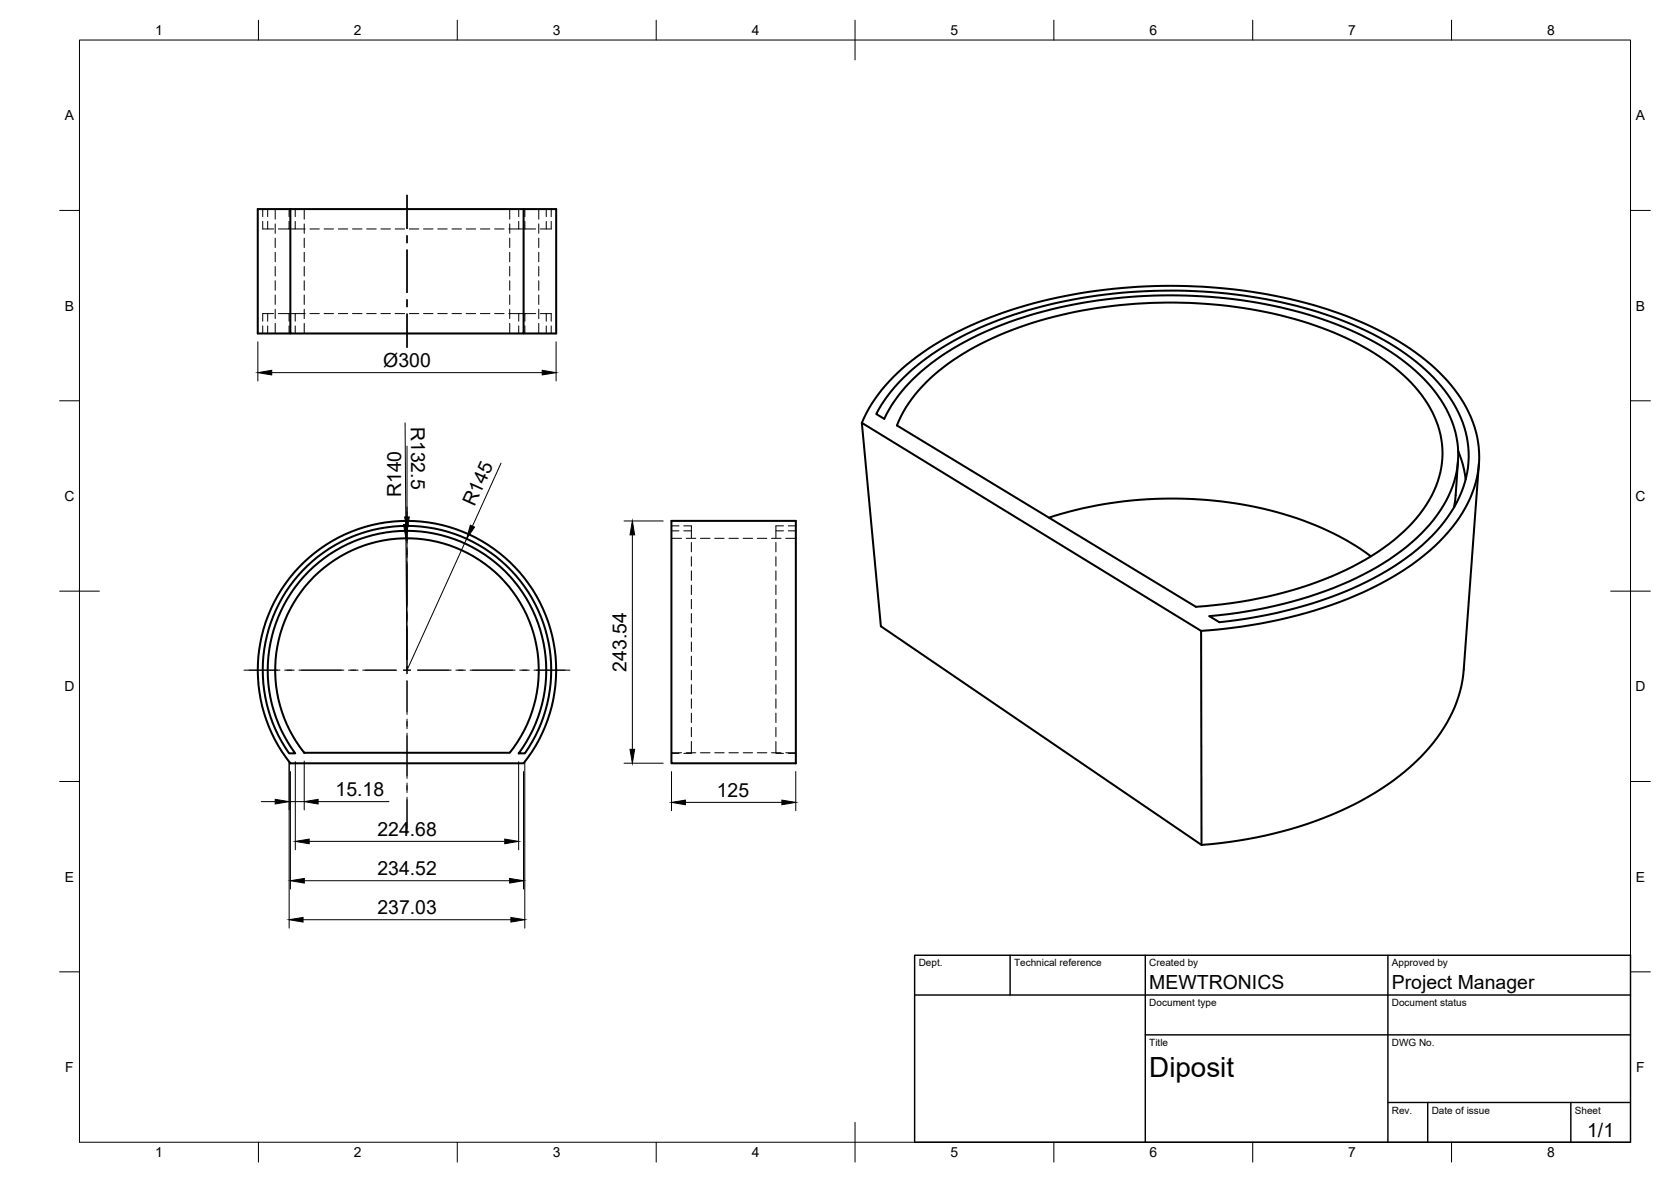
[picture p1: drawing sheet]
<svg xmlns="http://www.w3.org/2000/svg" width="420mm" height="297mm" viewBox="0 0 420 297" stroke-linecap="round" stroke-linejoin="round" font-family="sans-serif">
<!-- layer: Visible -->
<g fill="none" stroke="#000" stroke-width=".51">
<path d="M73 52.5h-8.2v31.3h8.2M73 52.5h66.8v31.3h-8.1M73 52.5v31.3h58.7v-31.3M227 95.1a72.6 72.6 0 0 1 29.7-16.6 130 130 0 0 1 78.3 1.1 64.8 64.8 0 0 1 26.4 16.4 26.7 26.7 0 0 1 7.5 22.6 33.7 33.7 0 0 1-12.5 19.4 82.7 82.7 0 0 1-33.2 15.5l-9.4 1.9-7.2 1-2.5-1.6a103.7 103.7 0 0 0 42-12.2 45.4 45.4 0 0 0 17.5-16.7 23.9 23.9 0 0 0-2.1-26.5 53.1 53.1 0 0 0-22.1-16.5 118.3 118.3 0 0 0-55.3-8.3 104.6 104.6 0 0 0-43.2 12.2 45.3 45.3 0 0 0-18 17.3l-.6 1.1-2-1.2a35.8 35.8 0 0 1 6.7-8.9zM232.8 96.1a67.4 67.4 0 0 1 28.4-15.5 119.3 119.3 0 0 1 69.3 1.2 59.4 59.4 0 0 1 25.2 15.4 24 24 0 0 1 6.5 21.5 32.6 32.6 0 0 1-13 18.1 81 81 0 0 1-32.7 13.6l-6.6 1.1-9.2 1-75.2-45.6a31.4 31.4 0 0 1 7.3-10.8zM216.7 106.3a42.5 42.5 0 0 1 16.5-18.6 101.8 101.8 0 0 1 40.5-14.4 133.7 133.7 0 0 1 63.7 5.7 66.5 66.5 0 0 1 26.5 16.7 27.8 27.8 0 0 1 7.7 23 33.9 33.9 0 0 1-12.3 19.8 83.4 83.4 0 0 1-33.1 16.2 131.8 131.8 0 0 1-24.2 3.8M366.6 115.8l-.6 8.6-.4 3.1M366.6 113.3l1.3 3.5 .6 3.7M371.9 116.6l-3.9 51.7a36.1 36.1 0 0 1-12.1 23.3 78.5 78.5 0 0 1-35.5 17.9 111.9 111.9 0 0 1-18.3 2.8l-80.6-54.9-4.8-51.1 85.3 52.2 .1 53.8M168.8 130.9h31.3v60.9h-31.3zM263.7 130.1a101 101 0 0 1 67.1 1.9 62 62 0 0 1 13.9 7.8M76.1 143.3a36.3 36.3 0 0 1 49.3-2.9 36.3 36.3 0 0 1 6.6 48.9h-1.6a35 35 0 0 0-4.5-46.8 35 35 0 0 0-47.1 0 35 35 0 0 0-4.6 46.8h-1.5a36.2 36.2 0 0 1 3.4-46z"/>
<path d="M76.4 141.3a37.5 37.5 0 0 1 51.2-.6 37.5 37.5 0 0 1 4.1 51.1h-58.7a37.5 37.5 0 0 1 3.4-50.5zM79 144.9a33.1 33.1 0 0 1 45.5-1.1 33.1 33.1 0 0 1 3.7 45.4h-51.7a33.2 33.2 0 0 1 2.5-44.3z"/>
</g>
<!-- layer: Hidden -->
<g fill="none" stroke="#000" stroke-width=".25">
<path d="M66.1 55.6v1.9h2.7M66.1 52.5v1.9M67.3 52.5v1.9M67.3 55.6v1.9M69.2 52.5v2.6M69.2 56.3v2.3M69.2 59.8v2.4M72.7 55.6v1.9h-2.7M72.7 52.5v1.9M74.2 55.6v1.9h-1.5M74.2 57.5h2.5M74.2 52.5v1.9"/>
<path d="M76.5 52.5v2.6M76.5 56.3v2.3M76.5 59.8v2.4M77.9 57.5h2.4M81.5 57.5h2.4M85.1 57.5h2.3M88.6 57.5h2.4M92.2 57.5h2.4M95.8 57.5h2.4M99.4 57.5h2.3M102.9 57.5h2.4M106.5 57.5h2.4"/>
<path d="M110.1 57.5h2.4M113.6 57.5h2.4M117.2 57.5h2.4M120.8 57.5h2.4M124.4 57.5h2.3M128.2 52.5v2.6M128.2 56.3v2.3M128.2 59.8v2.4M130.4 55.6v1.9h-2.5M130.4 52.5v1.9M130.4 57.5h1.6M132 57.5h2.7"/>
<path d="M132 52.5v1.9M132 55.6v1.9M135.5 52.5v2.6M135.5 56.3v2.3M135.5 59.8v2.4M137.4 52.5v1.9M137.4 55.6v1.9M138.6 55.6v1.9h-2.7M138.6 52.5v1.9M67.3 78.8v1.9M68.8 78.8h-2.7v1.9M69.2 63.4v2.4"/>
<path d="M69.2 67v2.4M69.2 70.6v2.3M69.2 74.1v2.4M69.2 77.7v2.4M70 78.8h2.7M72.7 78.8v1.9M72.7 78.8h1.5M76.5 63.4v2.4M76.5 67v2.4M76.5 70.6v2.3M76.5 74.1v2.4M76.5 77.7v2.4"/>
<path d="M76.7 78.8h-2.5v1.9M77.9 78.8h2.4M81.5 78.8h2.4M85.1 78.8h2.3M88.6 78.8h2.4M92.2 78.8h2.4M95.8 78.8h2.4M99.4 78.8h2.3M102.9 78.8h2.4M106.5 78.8h2.4M110.1 78.8h2.4M113.6 78.8h2.4"/>
<path d="M117.2 78.8h2.4M120.8 78.8h2.4M124.4 78.8h2.3M127.9 78.8h2.5M128.2 63.4v2.4M128.2 67v2.4M128.2 70.6v2.3M128.2 74.1v2.4M128.2 77.7v2.4M132 78.8h-1.6v1.9M134.7 78.8h-2.7v1.9M135.5 63.4v2.4"/>
<path d="M135.5 67v2.4M135.5 70.6v2.3M135.5 74.1v2.4M135.5 77.7v2.4M135.9 78.8h2.7v1.9M137.4 78.8v1.9M66.1 81.9v1.9M67.3 81.9v1.9M69.2 81.3v2.5M72.7 81.9v1.9M74.2 81.9v1.9M76.5 81.3v2.5"/>
<path d="M128.2 81.3v2.5M130.4 81.9v1.9M132 81.9v1.9M135.5 81.3v2.5M137.4 81.9v1.9M138.6 81.9v1.9M168.8 132.2h1.9M168.8 133.4h1.9M168.8 135.3h2.6M171.9 132.2h1.9v2.9M171.9 133.4h1.9M172.6 135.3h2.3"/>
<path d="M173.8 136.3v2.4M173.8 139.9v2.4M176.1 135.3h2.4M179.7 135.3h2.4M183.3 135.3h2.4M186.9 135.3h2.3M190.4 135.3h2.4M194 135.3h2.4M195.1 139.9v2.4M195.1 136.3v2.4M195.1 133.4h1.9M197 132.2h-1.9v2.9"/>
<path d="M197.6 135.3h2.5M198.2 132.2h1.9M198.2 133.4h1.9M173.8 143.5v2.3M173.8 147v2.4M173.8 150.6v2.4M173.8 154.2v2.4M173.8 157.8v2.3M195.1 157.8v2.3M195.1 154.2v2.4M195.1 150.6v2.4M195.1 147v2.4"/>
<path d="M195.1 143.5v2.3M173.8 161.3v2.4M173.8 164.9v2.4M173.8 168.5v2.4M173.8 172v2.4M173.8 175.6v2.4M173.8 179.2v2.4M195.1 179.2v2.4M195.1 175.6v2.4M195.1 172v2.4M195.1 168.5v2.4M195.1 164.9v2.4"/>
<path d="M195.1 161.3v2.4M168.8 189.3h1.9M168.8 189.2h2.6M172.6 189.2h2.3M173.8 182.8v2.4M173.8 186.3v3h-1.9M176.1 189.2h2.4M179.7 189.2h2.4M183.3 189.2h2.4M186.9 189.2h2.3M190.4 189.2h2.4M194 189.2h2.4"/>
<path d="M195.1 186.3v3h1.9M195.1 182.8v2.4M197.6 189.2h2.5M198.2 189.3h1.9"/>
</g>
<!-- layer: BORDER -->
<g fill="none" stroke="#000" stroke-width=".25">
<path d="M20 10.1h390v276.9h-390zM65 5.1v5M115 5.1v5M165 5.1v5M215 5.1v10M265 5.1v5M315 5.1v5M365 5.1v5M15 52.9h5M410 52.9h5M15 100.7h5M410 100.7h5"/>
<path d="M15 148.6h10M405 148.6h10M15 196.4h5M410 196.4h5M15 244.2h5M410 244.2h5M65 287v5M115 287v5M165 287v5M215 282.1v9.9M265 287v5M315 287v5"/>
<path d="M365 287v5"/>
</g>
<!-- layer: TITLEBLOCK -->
<path d="M230 240.1h180v46.9h-180zM230 250h180M254 240.1v9.9M288 240.1v46.9M349 240.1v46.9M288 260.1h122M349 277.1h61M359 277.1v9.9M395 277.1v9.9" fill="none" stroke="#000" stroke-width=".36"/>
<!-- layer: Smart Centers -->
<g fill="none" stroke="#000" stroke-width=".25">
<path d="M102.3 49.1v8.4M102.3 59.2v1.8M102.3 62.8v10.7M102.3 75.3v1.8M102.3 78.9v8.4M102.3 127.4v9.1M102.3 137.7v2.4M102.3 141.2v11.4M102.3 153.7v2.4M102.3 157.3v8.4M61.3 168.4h9.1M71.6 168.4h2.4"/>
<path d="M75.1 168.4h11.4M87.6 168.4h2.4M91.2 168.4h8.5M101.4 168.4h1.8M102.3 167.5v1.8M102.3 171.1v8.4M105 168.4h8.5M114.6 168.4h2.4M118.2 168.4h11.3M130.7 168.4h2.4M134.3 168.4h9M102.3 180.7v2.4"/>
<path d="M102.3 184.3v11.3M102.3 196.8v2.4M102.3 200.3v9.1"/>
</g>
<!-- layer: FD_Dimensions -->
<g fill="none" stroke="#000" stroke-width=".25">
<path d="M64.8 85.9v9.8M68.3 93.6h68M139.8 85.9v9.8M101.9 106.2l.1 25.6M102.3 112.1v17.8M126 116.4l-7.2 15.8M102.1 135.3l.2 33.1M102.3 133.4v35M117.3 135.4l-15 33M156.9 130.9h9.9M159 134.4v53.9M72.7 191.4v41.8"/>
<path d="M73 193.9v29.5M74.3 191.4v22.2M76.5 191.2v12.3M130.4 191.4v22.2M131.6 193.9v29.5M132 191.4v41.8M156.9 191.8h9.9M168.8 193.9v9.8M200.1 193.9v9.8M65.7 201.5h3.5M72.7 201.5h3.8M77.7 211.4h49.2"/>
<path d="M80 201.5h17.8M172.3 201.6h24.3M76.2 231.1h52.3M76.5 221.3h51.6"/>
</g>
<g fill="#000" stroke="#000" stroke-width=".25">
<path d="M64.8 93.6l3.5-.5v1.1zM136.3 93.1l3.5 .5-3.5 .6zM101.7 129.9h1.2l-.6 3.5zM101.5 131.8h1.1l-.5 3.5zM118.3 132l1 .5-2 2.9zM159 130.9l.6 3.5h-1.2zM158.4 188.3h1.2l-.6 3.5zM69.2 200.9l3.5 .6-3.5 .5zM74.3 211.4l3.4-.5v1.1zM76.5 201.5l3.5-.6v1.1zM126.9 210.9l3.5 .5-3.5 .6zM168.8 201.6l3.5-.5v1.1z"/>
<path d="M196.6 201.1l3.5 .5-3.5 .6zM72.7 231.1l3.5-.5v1.1zM73 221.3l3.5-.5v1.1zM128.1 220.8l3.5 .5-3.5 .6zM128.5 230.6l3.5 .5-3.5 .6z"/>
</g>
<text font-size="7" x="289" y="270.6">Diposit</text>
<g font-size="4.9">
<text x="96.4" y="92.1">Ø300</text>
<text x="103.3" y="107.3" transform="rotate(90 103.3 107.3)">R132.5</text>
<text x="100.9" y="125" transform="rotate(-90 100.9 125)">R140</text>
<text x="119.3" y="127.5" transform="rotate(-66 119.3 127.5)">R145</text>
<text x="157.5" y="168.8" transform="rotate(-90 157.5 168.8)">243.54</text>
<text x="84.4" y="200">15.18</text>
<text x="180.2" y="200.2">125</text>
<text x="94.9" y="210">224.68</text>
<text x="94.9" y="219.9">234.52</text>
<text x="94.9" y="229.7">237.03</text>
<text x="289" y="248.5">MEWTRONICS</text>
<text x="350" y="248.5">Project Manager</text>
<text x="399.1" y="285.7">1/1</text>
</g>
<g font-size="3.5">
<text x="39" y="8.8">1</text>
<text x="89" y="8.8">2</text>
<text x="139" y="8.8">3</text>
<text x="189" y="8.8">4</text>
<text x="239" y="8.8">5</text>
<text x="289" y="8.8">6</text>
<text x="339" y="8.8">7</text>
<text x="389" y="8.8">8</text>
<text x="16.3" y="30.2">A</text>
<text x="411.3" y="30.2">A</text>
<text x="16.3" y="78">B</text>
<text x="411.3" y="78">B</text>
<text x="16.2" y="125.9">C</text>
<text x="411.2" y="125.9">C</text>
<text x="16.2" y="173.7">D</text>
<text x="411.2" y="173.7">D</text>
<text x="16.3" y="221.6">E</text>
<text x="411.3" y="221.6">E</text>
<text x="16.4" y="269.4">F</text>
<text x="411.4" y="269.4">F</text>
<text x="39" y="290.8">1</text>
<text x="89" y="290.8">2</text>
<text x="139" y="290.8">3</text>
<text x="189" y="290.8">4</text>
<text x="239" y="290.8">5</text>
<text x="289" y="290.8">6</text>
<text x="339" y="290.8">7</text>
<text x="389" y="290.8">8</text>
</g>
<g font-size="2.5">
<text x="231" y="242.9">Dept.</text>
<text x="255" y="242.9">Technical reference</text>
<text x="289" y="242.9">Created by</text>
<text x="350" y="242.9">Approved by</text>
<text x="289" y="252.8">Document type</text>
<text x="350" y="252.8">Document status</text>
<text x="289" y="262.9">Title</text>
<text x="350" y="262.9">DWG No.</text>
<text x="350" y="279.9">Rev.</text>
<text x="360" y="279.9">Date of issue</text>
<text x="396" y="279.9">Sheet</text>
</g>
</svg>
